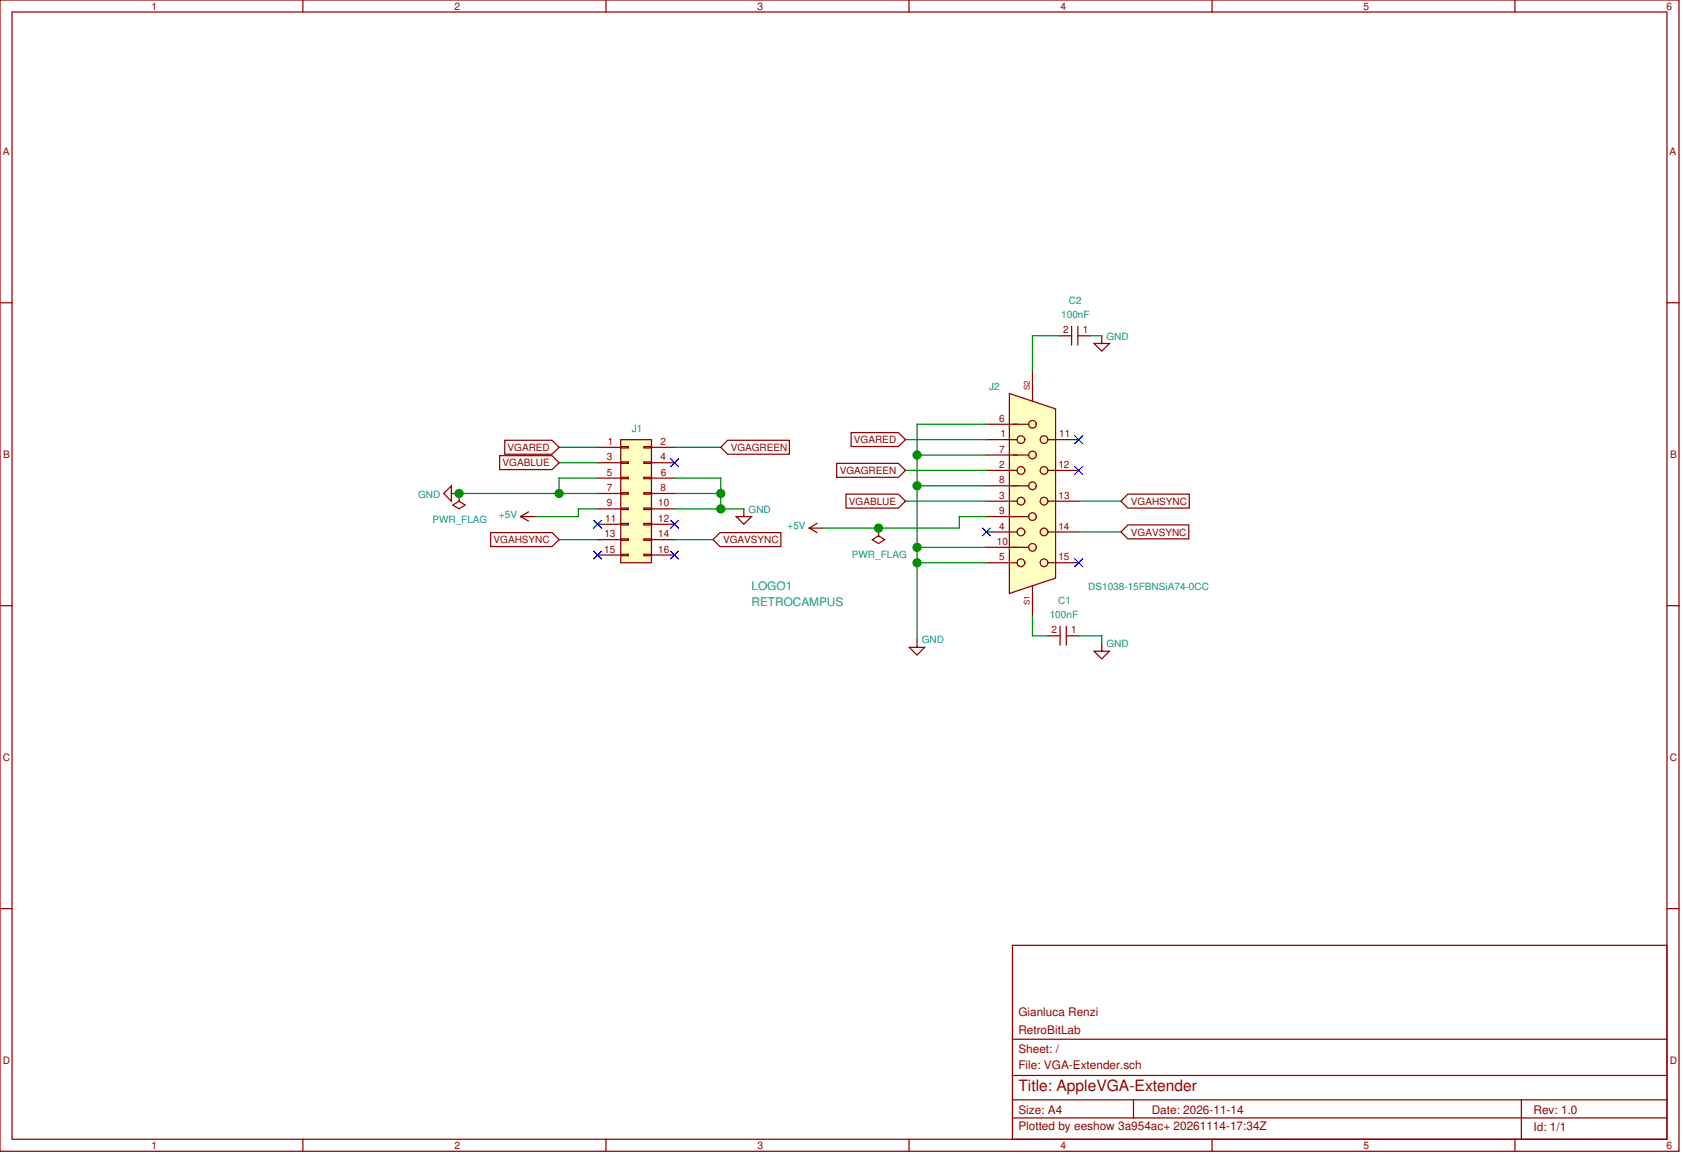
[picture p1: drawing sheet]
EESchema Schematic File Version 4
EELAYER 30 0
EELAYER END
$Descr A4 11693 8268
encoding utf-8
Sheet 1 1
Title "AppleVGA-Extender"
Date "2026-11-14"
Rev "1.0"
Comp "RetroBitLab"
Comment1 "Gianluca Renzi"
Comment2 ""
Comment3 ""
Comment4 ""
$EndDescr
$Comp
L RetroBitLab:DS1038-15FBNSiA74-0CC J2
U 1 1
P 7100 3600
F 0 "J2" H 6850 4300 50  0000 C CNN
F 1 "DS1038-15FBNSiA74-0CC" H 7850 3000 50  0000 C CNN
F 2 "RetroBitLab:CONNFLY_DS1038-15FBNSIA74-0CC" H 7100 3600 50  0001 L BNN
F 3 "https://www.lcsc.com/datasheet/C7498158.pdf" H 7100 3600 50  0001 L BNN
F 4 "C75754" H 7100 3600 50  0001 C CNN "LCSC"
	1    7100 3600
	1    0    0    -1  
$EndComp
$Comp
L RetroBitLab:CONN_SMD_HEADER_BOX_02x08_HX-JN2.54 J1
U 1 1
P 4475 3600
F 0 "J1" H 4525 4025 50  0000 C CNN
F 1 "CONN_SMD_HEADER_BOX_02x08_HX-JN2.54" H 4525 3100 50  0001 C CNN
F 2 "RetroBitLab:IDC-Header_2x08_P2.54mm_Vertical_SMD" H 4475 3600 50  0001 C CNN
F 3 "https://www.lcsc.com/datasheet/C41376031.pdf" H 4475 3600 50  0001 C CNN
F 4 "C41376031" H 4475 3600 50  0001 C CNN "LCSC"
	1    4475 3600
	1    0    0    -1  
$EndComp
Wire Wire Line
	4775 3500 5075 3500
Wire Wire Line
	4275 3600 4025 3600
Wire Wire Line
	4275 3500 4025 3500
Wire Wire Line
	4775 3600 5075 3600
Wire Wire Line
	4775 3700 5075 3700
Wire Wire Line
	5075 3500 5075 3600
Connection ~ 5075 3600
Wire Wire Line
	5075 3600 5075 3700
$Comp
L power:GND #PWR03
U 1 1
P 5225 3700
F 0 "#PWR03" H 5225 3450 50  0001 C CNN
F 1 "GND" H 5325 3700 50  0000 C CNN
F 2 "" H 5225 3700 50  0001 C CNN
F 3 "" H 5225 3700 50  0001 C CNN
	1    5225 3700
	1    0    0    -1  
$EndComp
Wire Wire Line
	5225 3700 5075 3700
Connection ~ 5075 3700
Wire Wire Line
	4025 3500 4025 3600
Connection ~ 4025 3600
Wire Wire Line
	4275 3300 4025 3300
Text GLabel 4025 3300 0    50   Input ~ 0
VGARED
Text GLabel 5075 3300 2    50   Input ~ 0
VGAGREEN
Wire Wire Line
	4775 3300 5075 3300
Text GLabel 4025 3400 0    50   Input ~ 0
VGABLUE
Wire Wire Line
	4025 3400 4275 3400
NoConn ~ 4775 3400
NoConn ~ 4275 4000
NoConn ~ 4775 4000
NoConn ~ 4775 3800
NoConn ~ 4275 3800
$Comp
L power:+5V #PWR01
U 1 1
P 3875 3750
F 0 "#PWR01" H 3875 3600 50  0001 C CNN
F 1 "+5V" V 3890 3878 50  0000 L CNN
F 2 "" H 3875 3750 50  0001 C CNN
F 3 "" H 3875 3750 50  0001 C CNN
	1    3875 3750
	0    -1   -1   0   
$EndComp
Wire Wire Line
	4150 3750 4150 3700
Wire Wire Line
	4150 3700 4275 3700
Wire Wire Line
	3875 3750 4150 3750
Text GLabel 4025 3900 0    50   Input ~ 0
VGAHSYNC
Text GLabel 5025 3900 2    50   Input ~ 0
VGAVSYNC
Wire Wire Line
	4775 3900 5025 3900
Wire Wire Line
	4275 3900 4025 3900
Wire Wire Line
	6800 3150 6350 3150
Wire Wire Line
	6350 3150 6350 3350
Connection ~ 6350 3350
Wire Wire Line
	6350 3350 6350 3550
Wire Wire Line
	6350 3350 6800 3350
Wire Wire Line
	6800 3550 6350 3550
Connection ~ 6350 3550
Wire Wire Line
	6350 3550 6350 3950
Connection ~ 6350 3950
Wire Wire Line
	6350 3950 6350 4050
Wire Wire Line
	6350 3950 6800 3950
Wire Wire Line
	6800 4050 6350 4050
Connection ~ 6350 4050
Wire Wire Line
	6350 4050 6350 4550
NoConn ~ 7400 4050
NoConn ~ 7400 3450
NoConn ~ 7400 3250
NoConn ~ 6800 3850
Text GLabel 6275 3250 0    50   Input ~ 0
VGARED
Wire Wire Line
	6275 3250 6800 3250
Text GLabel 6275 3450 0    50   Input ~ 0
VGAGREEN
Wire Wire Line
	6275 3450 6800 3450
Text GLabel 6275 3650 0    50   Input ~ 0
VGABLUE
Wire Wire Line
	6275 3650 6800 3650
$Comp
L power:+5V #PWR04
U 1 1
P 5750 3825
F 0 "#PWR04" H 5750 3675 50  0001 C CNN
F 1 "+5V" V 5765 3953 50  0000 L CNN
F 2 "" H 5750 3825 50  0001 C CNN
F 3 "" H 5750 3825 50  0001 C CNN
	1    5750 3825
	0    -1   -1   0   
$EndComp
Wire Wire Line
	6800 3750 6625 3750
Wire Wire Line
	6625 3750 6625 3825
Wire Wire Line
	5750 3825 6100 3825
Text GLabel 7675 3850 2    50   Input ~ 0
VGAVSYNC
Text GLabel 7675 3650 2    50   Input ~ 0
VGAHSYNC
Wire Wire Line
	7675 3650 7400 3650
Wire Wire Line
	7675 3850 7400 3850
$Comp
L CCAP0805:100nF C1
U 1 1
P 7300 4525
F 0 "C1" V 7071 4525 50  0000 C CNN
F 1 "100nF" V 7162 4525 50  0000 C CNN
F 2 "Capacitor_SMD:C_0805_2012Metric_Pad1.18x1.45mm_HandSolder" H 7300 4525 50  0001 C CNN
F 3 "https://www.lcsc.com/datasheet/C28233.pdf" H 7300 4525 50  0001 C CNN
F 4 "C28233" H 7300 4525 50  0001 C CNN "LCSC"
	1    7300 4525
	0    1    1    0   
$EndComp
Wire Wire Line
	7100 4400 7100 4525
Wire Wire Line
	7100 4525 7200 4525
Wire Wire Line
	7400 4525 7550 4525
Wire Wire Line
	7550 4525 7550 4575
$Comp
L power:GND #PWR05
U 1 1
P 6350 4550
F 0 "#PWR05" H 6350 4300 50  0001 C CNN
F 1 "GND" H 6450 4550 50  0000 C CNN
F 2 "" H 6350 4550 50  0001 C CNN
F 3 "" H 6350 4550 50  0001 C CNN
	1    6350 4550
	1    0    0    -1  
$EndComp
$Comp
L power:GND #PWR07
U 1 1
P 7550 4575
F 0 "#PWR07" H 7550 4325 50  0001 C CNN
F 1 "GND" H 7650 4575 50  0000 C CNN
F 2 "" H 7550 4575 50  0001 C CNN
F 3 "" H 7550 4575 50  0001 C CNN
	1    7550 4575
	1    0    0    -1  
$EndComp
$Comp
L CCAP0805:100nF C2
U 1 1
P 7375 2575
F 0 "C2" V 7146 2575 50  0000 C CNN
F 1 "100nF" V 7237 2575 50  0000 C CNN
F 2 "Capacitor_SMD:C_0805_2012Metric_Pad1.18x1.45mm_HandSolder" H 7375 2575 50  0001 C CNN
F 3 "https://www.lcsc.com/datasheet/C28233.pdf" H 7375 2575 50  0001 C CNN
F 4 "C28233" H 7375 2575 50  0001 C CNN "LCSC"
	1    7375 2575
	0    1    1    0   
$EndComp
Wire Wire Line
	7100 2800 7100 2575
Wire Wire Line
	7100 2575 7275 2575
Wire Wire Line
	7475 2575 7550 2575
$Comp
L power:GND #PWR06
U 1 1
P 7550 2575
F 0 "#PWR06" H 7550 2325 50  0001 C CNN
F 1 "GND" H 7650 2575 50  0000 C CNN
F 2 "" H 7550 2575 50  0001 C CNN
F 3 "" H 7550 2575 50  0001 C CNN
	1    7550 2575
	1    0    0    -1  
$EndComp
$Comp
L power:PWR_FLAG #FLG0102
U 1 1
P 6100 3825
F 0 "#FLG0102" H 6100 3900 50  0001 C CNN
F 1 "PWR_FLAG" H 6100 3998 50  0000 C CNN
F 2 "" H 6100 3825 50  0001 C CNN
F 3 "~" H 6100 3825 50  0001 C CNN
	1    6100 3825
	-1   0    0    1   
$EndComp
Connection ~ 6100 3825
Wire Wire Line
	6100 3825 6625 3825
Connection ~ 3375 3600
$Comp
L power:GND #PWR02
U 1 1
P 3375 3600
F 0 "#PWR02" H 3375 3350 50  0001 C CNN
F 1 "GND" V 3380 3472 50  0000 R CNN
F 2 "" H 3375 3600 50  0001 C CNN
F 3 "" H 3375 3600 50  0001 C CNN
	1    3375 3600
	0    1    1    0   
$EndComp
Wire Wire Line
	4025 3600 3375 3600
$Comp
L power:PWR_FLAG #FLG0101
U 1 1
P 3375 3600
F 0 "#FLG0101" H 3375 3675 50  0001 C CNN
F 1 "PWR_FLAG" H 3375 3773 50  0000 C CNN
F 2 "" H 3375 3600 50  0001 C CNN
F 3 "~" H 3375 3600 50  0001 C CNN
	1    3375 3600
	-1   0    0    1   
$EndComp
$Comp
L RetroBitLab:LOGO LOGO1
U 1 1
P 5250 4250
F 0 "LOGO1" H 5275 4303 59  0000 L CNN
F 1 "RETROCAMPUS" H 5275 4198 59  0000 L CNN
F 2 "RetroBitLab:retrocampus_silkscreen_16.9mm_8.3mm" H 5250 4250 59  0001 C CNN
F 3 "" H 5250 4250 59  0001 C CNN
	1    5250 4250
	1    0    0    -1  
$EndComp
$EndSCHEMATC
